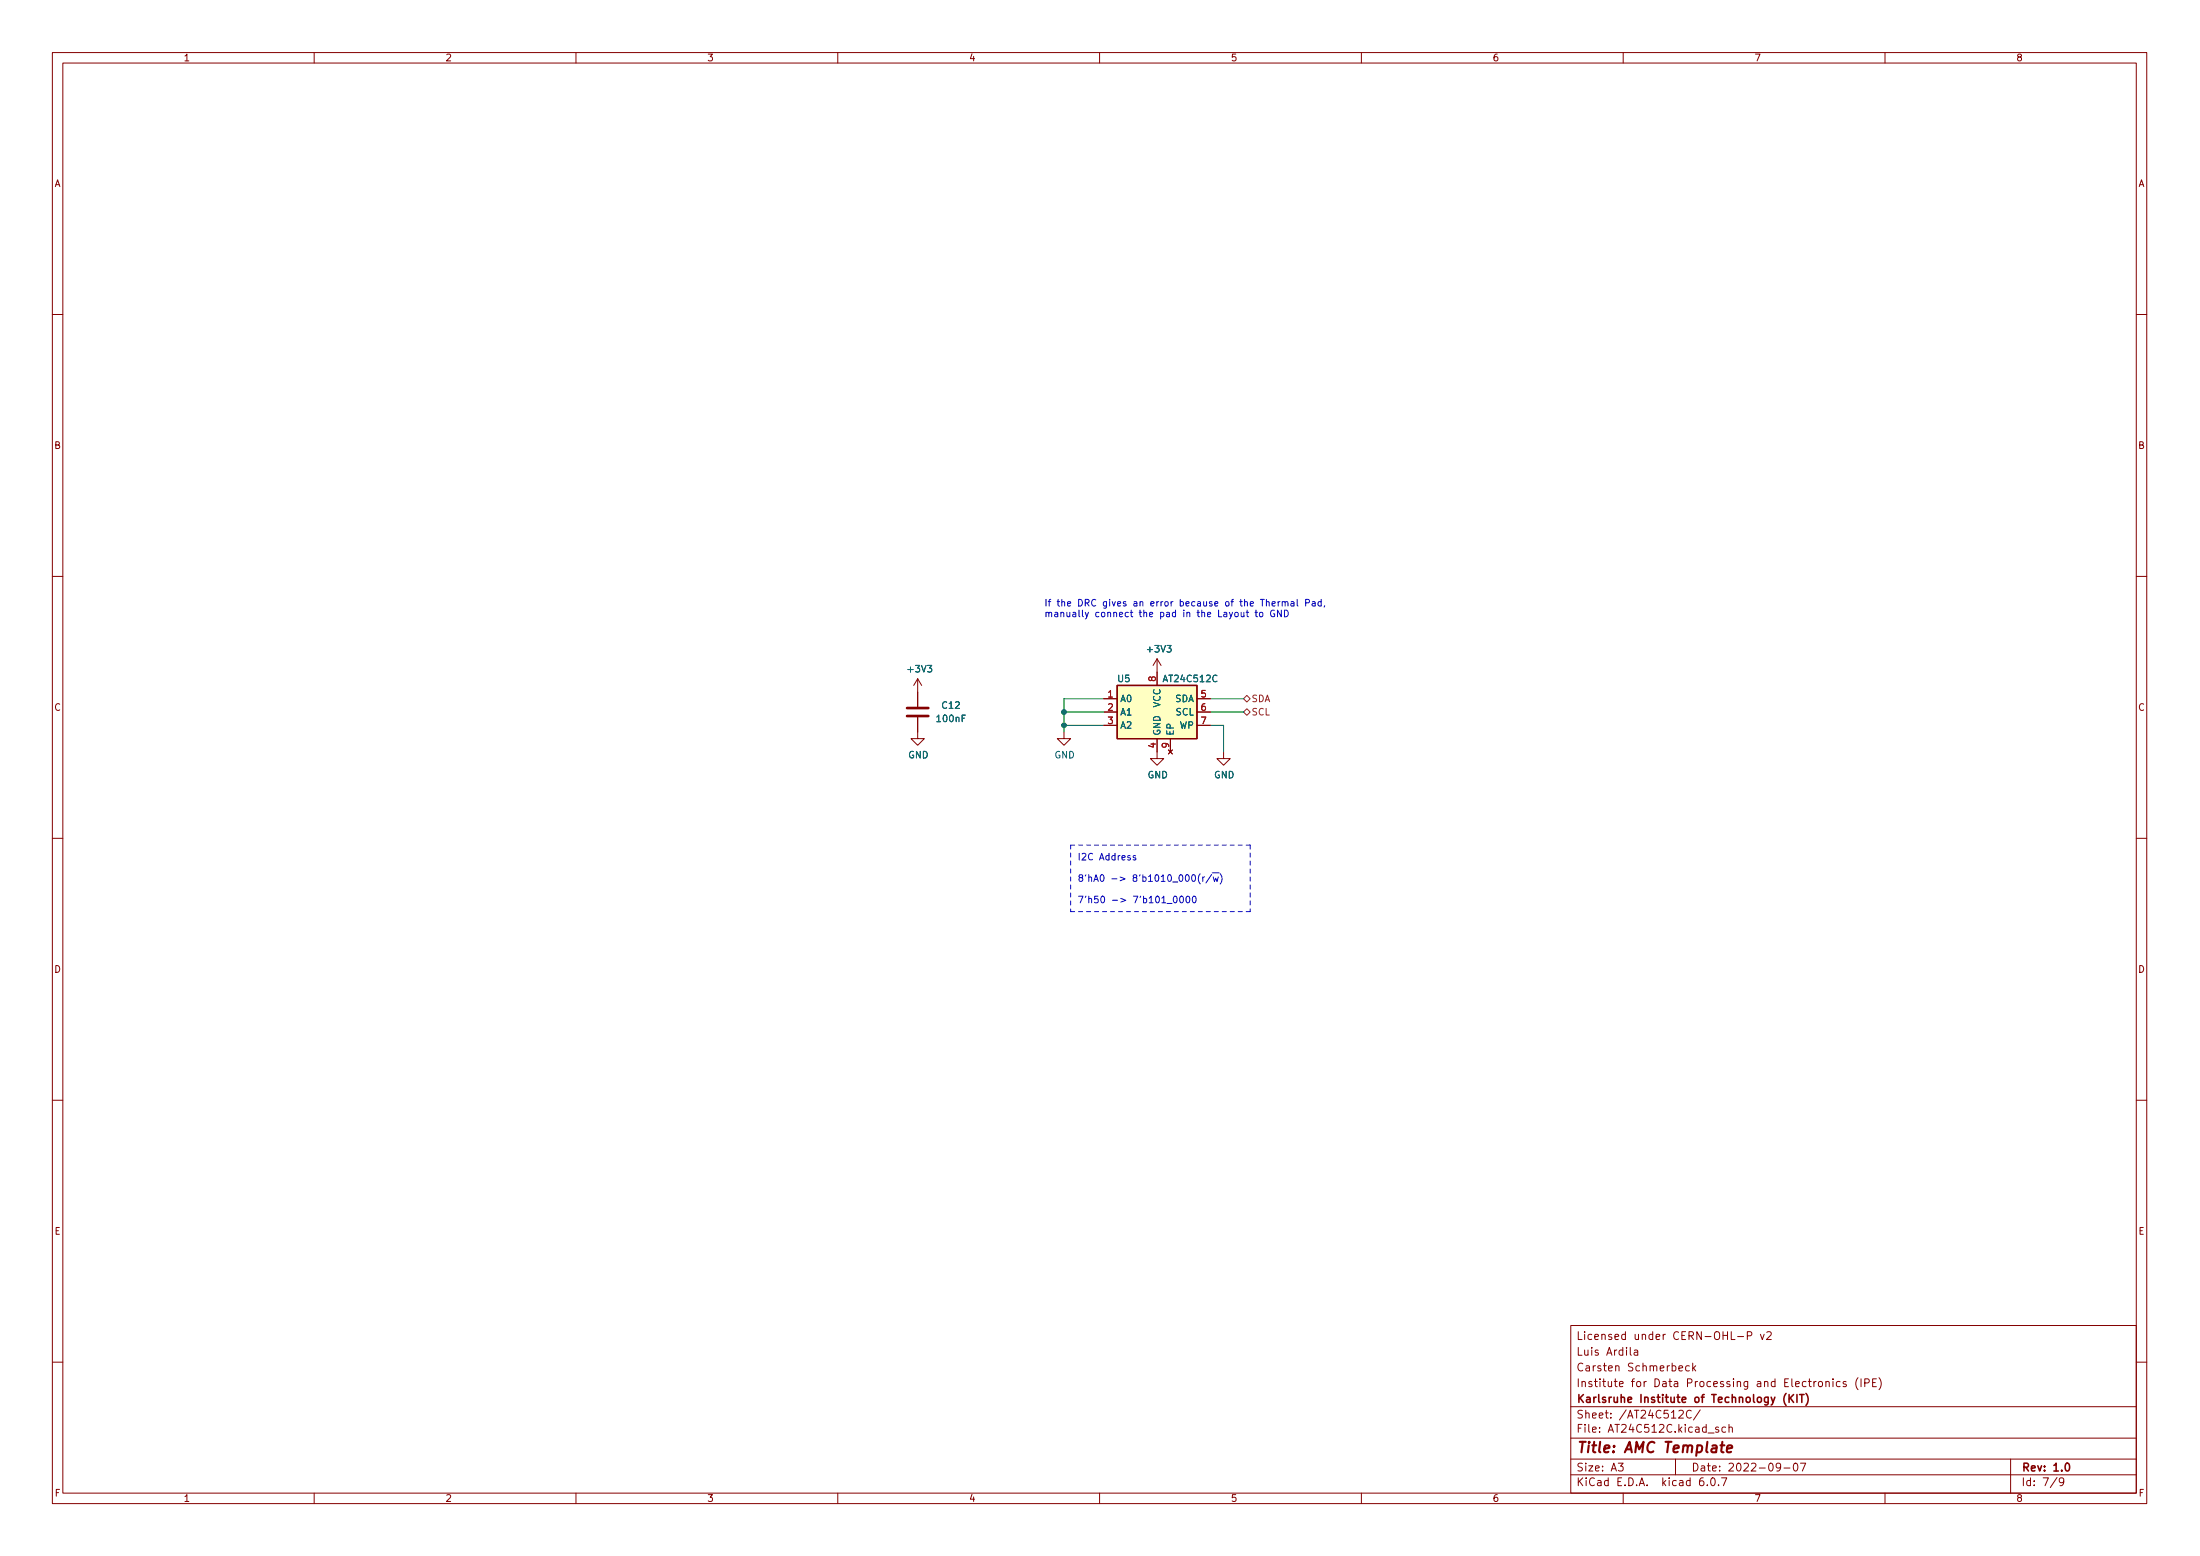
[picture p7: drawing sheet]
<svg xmlns="http://www.w3.org/2000/svg" width="420mm" height="297mm" viewBox="0 0 420 297" stroke-linecap="round" stroke-linejoin="round" font-family="sans-serif">
<g fill="none" stroke="#840000" stroke-width=".19">
<path d="M10 10h400v277h-400zM12 12h396v273h-396zM60 10v2M110 10v2M160 10v2M210 10v2M260 10v2M310 10v2M360 10v2M10 60h2M408 60h2M10 110h2"/>
<path d="M408 110h2M175.3 136.9v4.1h1.2l-1.2 1.3-1.3-1.3h1.3M175.3 129.6l-.8 1.2M175.3 129.6v5.3M175.3 129.6l.7 1.2M203.2 139.7v1.3h1.3l-1.3 1.3-1.3-1.3h1.3M210.8 133.4h2.6M210.8 135.9h2.6M210.8 138.5h2.6M221 125.8v5M221 125.8l-.8 1.2M221 125.8l.7 1.2"/>
<path d="M228.6 133.4h2.5M228.6 135.9h2.5M228.6 138.5h2.5M221 141v3.8h1.2l-1.2 1.3-1.3-1.3h1.3M223.1 143.2l.8 .7M223.5 141v2.5M223.9 143.2l-.8 .7M233.7 143.5v1.3h1.2l-1.2 1.3-1.3-1.3h1.3M10 160h2M408 160h2M10 210h2M408 210h2"/>
<path d="M300 253h108v32h-108zM311.4 257.2v1.3l.2 .2M312.1 257.8h.6l.1 .9M312.8 258.1h-.5a.29 .29 0 0 0-.2 .3 .29 .29 0 0 0 .2 .3l.5-.1M331.9 255.1h1.1M333.7 255l.7-.1 .2-.2-.1-.3-.2-.2h-.6v1.5M336.2 254.7l.4 1 .3-1M337.4 254.4l.6-.2 .2 .2 .1 .2-.9 1.1h.9M10 260h2M300 278.5h108M300 274.5h108M300 268.5h108"/>
<path d="M309.1 279.3h.9l-.5 .6 .4 .1v.7l-.2 .1-.6-.1M320 278.5v3M320.6 269.4l.6-.2 .2 .2 .1 .2-.9 1.1h.9M320.6 261.2l.8-.1-.1-.3-.4-.1-.3 .2 .1 .7h.6M322.6 260.8l-.4-.1-.3 .3 .2 .6h.5M323 269.4a.6 .6 0 0 0-.8 0 .6 .6 0 0 0-.1 .7 .56 .56 0 0 0 .3 .5 .56 .56 0 0 0 .6 0M323.3 260.2v1.5M323.4 261.1l.4 .6M323.8 260.7l-.5 .6M324.7 269.1l-1.3 2M328.2 272.5l-.3-.1-.3 .2 .1 .2 .5 .2v.3h-.6M329.6 272.5l-.5-.1-.2 .3 .1 .6h.6"/>
<path d="M330.2 272.6l.2-.2 .4 .1 .1 .9M330.2 271.9v1.5M340.1 280l-.3 .2h-.3l-.3-.2 .2-.6 .4-.1 .2 .2a.99 .99 0 0 1-.4 1.3h-.2M342.7 279.4l.2-.1a.8 .8 0 0 1 .5 .8 .8 .8 0 0 1-.5 .7 1 1 0 0 1-.2-1.4zM343.8 279.3h1.1l-.7 1.5M347.4 263.8l.4-.1 .3 .3v.4l-.3 .3-.4-.1-.1-.2zM348.7 263.9l.2-.2 .4 .1 .1 .9M348.7 263.7v1M350.1 263.2v.2M350.1 263.7v1M351.4 263.8l-.4-.1-.3 .3 .2 .6h.5M352.6 263.8l-.4-.1-.2 .2 .1 .2 .5 .2v.3h-.6"/>
<path d="M354.9 263a1.72 1.72 0 0 0 0 2.3M355.4 263.2v1.5M356.1 264l.7-.1 .2-.2-.1-.3-.2-.2h-.6v1.5M357.6 263.9h.5M358.4 263.2h-.8v1.5h.8M358.9 263a1.72 1.72 0 0 1 0 2.3M384 278.5v6.5M408 260h2M60 285v2M110 285v2M160 285v2M210 285v2"/>
<path d="M260 285v2M300 281.5h108M310 285v2M325.3 282.1a.59 .59 0 0 0-.7 .7v.5l.1 .2 .4 .1 .3-.1v-.5l-.1-.2-.4-.1-.3 .3M326.1 283.5v.1M326.8 282.3l.3-.2a.8 .8 0 0 1 .5 .8 .8 .8 0 0 1-.5 .7l-.3-.1-.1-.5zM328.2 283.5v.1M328.8 282.1h1l-.7 1.5M340.7 280.2h1.2M360 285v2M392.9 282l-1.3 2M394.1 282.8l-.3 .2h-.2l-.3-.2 .1-.6 .4-.1 .3 .2a.99 .99 0 0 1-.4 1.3h-.3"/>
</g>
<path d="M341.1 266a1.73 1.73 0 0 0 0 2.3M341.7 266.2v1.5M341.9 266.9l.6 .8M342.5 266.2l-.8 .9M343.2 266.2v1.5M343.7 266.2h.8M344.1 266.2v1.5M344.9 266a1.73 1.73 0 0 1 0 2.3M394.6 279.4l.2-.1a.8 .8 0 0 1 .5 .8 .8 .8 0 0 1-.5 .7 1 1 0 0 1-.2-1.4z" fill="none" stroke="#840000" stroke-width=".3"/>
<path d="M328.6 275.9h.7M328.9 275.2l-.2 1.8 .1 .1 .4 .1M329.8 276.6l1-.2-.1-.4-.5-.1-.3 .3-.1 .9h.8" fill="none" stroke="#840000" stroke-width=".4"/>
<path d="M213.4 130.8h15.2v10.2h-15.2z" fill="#ffffc2" stroke="#ffffc2" stroke-width=".19"/>
<path d="M213.4 130.8h15.2v10.2h-15.2z" fill="none" stroke="#840000" stroke-width=".25"/>
<path d="M173.2 136.7h4.1M173.2 135.2h4.1" fill="none" stroke="#840000" stroke-width=".51"/>
<path d="M238.1 135.3l.7 .6-.7 .7-.6-.7zM238.1 132.8l.7 .6-.7 .6-.6-.6z" fill="none" stroke="#725600" stroke-width=".19"/>
<g fill="none" stroke="#0000c2" stroke-width=".19">
<path d="M237 116.9l.1 .8h.3l.2-.1M237.6 116.9v.8M238 116.9h.5M238.2 116.5v1.1l.3 .1M239.7 116.9h.5M239.9 116.5v1.1l.3 .1M240.7 117l.3-.1 .2 .2v.4l-.2 .2h-.3l-.2-.2zM242.9 115.3l.7-.2-.1-.2-.4-.1-.2 .2 .1 .6h.5M243.4 116.5a.59 .59 0 0 0-.8 .6 .59 .59 0 0 0 .8 .6v-.5h-.2M244.1 114.8v.9M244.5 114.8l-.4 .3M244.7 116.5v1.2l-.7-1.2v1.2"/>
<path d="M244.9 115l.2-.2 .3 .1v.8M244.9 114.8v.9M245.3 116.5a.64 .64 0 0 1 .7 .6 .64 .64 0 0 1-.7 .6zM245.4 115l.2-.2 .3 .1 .1 .8M246.6 114.9h.5v.8M247.1 115.1l-.4 .1-.2 .2 .2 .3 .4-.1M247.7 114.4v1.1l.2 .2M249.4 115.1l.6-.1 .1-.2-.1-.3-.6-.1v1.3M250.6 114.9h.5l.1 .8M251.2 115.1l-.4 .1-.2 .2 .2 .3 .4-.1M252.3 114.9l-.3-.1-.3 .3 .1 .5h.5M252.3 114.4v1.3"/>
<path d="M253 115.6l-.1 .3M216.9 163.4l-.3-.1-.2 .2 .1 .2 .4 .1v.3h-.5M222.9 172.5h.9M224.3 171.1h.1a.68 .68 0 0 1 .4 .6 .68 .68 0 0 1-.4 .6 .84 .84 0 0 1-.1-1.2zM225.4 171.2l.2-.1a.68 .68 0 0 1 .4 .6 .68 .68 0 0 1-.4 .6l-.3-.4zM226.7 171.1h.1a.68 .68 0 0 1 .4 .6 .68 .68 0 0 1-.4 .6 .84 .84 0 0 1-.1-1.2zM227.9 171.1h.1a.68 .68 0 0 1 .5 .6 .68 .68 0 0 1-.5 .6 .84 .84 0 0 1-.1-1.2zM229.7 167.4v.9M230.1 167.4l-.4 .3M231.4 166.9l-1.1 1.7M231.5 166.6h1.3M231.7 167.4l.2 .9 .3-.6 .2 .6 .3-.9"/>
<path d="M233 166.8a1.46 1.46 0 0 1 0 1.9"/>
</g>
<path d="M204.5 174h34.3M204.5 161.3h34.3M204.5 161.3v12.7M238.8 161.3v12.7" fill="none" stroke="#0000c2" stroke-width=".19" stroke-dasharray=".8 .8"/>
<path d="M203.2 138.5h7.6M203.2 135.9h7.6M210.8 133.4h-7.6v6.3M231.1 138.5h2.6v5M231.1 135.9h6.4M231.1 133.4h6.4" fill="none" stroke="#009600" stroke-width=".19"/>
<g fill="#009600" stroke="#009600" stroke-width=".19">
<circle cx="203.2" cy="138.5" r=".46"/>
<circle cx="203.2" cy="135.9" r=".46"/>
</g>
<text font-size="2.8" fill="#840000" x="301" y="277.3">Title: AMC Template</text>
<g font-size="2.1" fill="#840000">
<text x="301" y="255.8">Licensed under CERN-OHL-P v2</text>
<text x="301" y="261.8">Carsten Schmerbeck</text>
<text x="301" y="258.8">Luis Ardila</text>
<text x="301" y="267.8">Karlsruhe Institute of Technology (KIT)</text>
<text x="301" y="264.8">Institute for Data Processing and Electronics (IPE)</text>
<text x="301" y="273.5">File: AT24C512C.kicad_sch</text>
<text x="301" y="270.8">Sheet: /AT24C512C/</text>
<text x="301" y="280.9">Size: A3</text>
<text x="323" y="280.9">Date: 2022-09-07</text>
<text x="386" y="280.9">Rev: 1.0</text>
<text x="301" y="283.7">KiCad E.D.A. kicad 6.0.7</text>
<text x="386" y="283.7">Id: 7/9</text>
</g>
<g font-size="1.8" fill="#840000">
<text x="35" y="11.7">1</text>
<text x="85" y="11.7">2</text>
<text x="135" y="11.7">3</text>
<text x="185" y="11.7">4</text>
<text x="235" y="11.7">5</text>
<text x="285" y="11.7">6</text>
<text x="335" y="11.7">7</text>
<text x="385" y="11.7">8</text>
<text x="10.3" y="35.7">A</text>
<text x="408.3" y="35.7">A</text>
<text x="10.3" y="85.7">B</text>
<text x="408.3" y="85.7">B</text>
<text x="10.3" y="135.7">C</text>
<text x="408.3" y="135.7">C</text>
<text x="10.3" y="185.7">D</text>
<text x="408.3" y="185.7">D</text>
<text x="10.4" y="235.7">E</text>
<text x="408.4" y="235.7">E</text>
<text x="10.4" y="285.7">F</text>
<text x="35" y="286.7">1</text>
<text x="85" y="286.7">2</text>
<text x="135" y="286.7">3</text>
<text x="185" y="286.7">4</text>
<text x="235" y="286.7">5</text>
<text x="285" y="286.7">6</text>
<text x="335" y="286.7">7</text>
<text x="385" y="286.7">8</text>
<text x="408.4" y="285.7">F</text>
</g>
<g font-size="1.8" fill="#0000c2">
<text x="199.4" y="115.8">If the DRC gives an error because of the Thermal Pad,</text>
<text x="199.4" y="117.8">manually connect the pad in the Layout to GND</text>
<text x="205.7" y="164.2">I2C Address</text>
<text x="205.7" y="168.3">8'hA0 -&gt; 8'b1010_000(r/~{w})</text>
<text x="205.7" y="172.4">7'h50 -&gt; 7'b101_0000</text>
</g>
<g font-size="1.8" fill="#006464">
<text x="219.3" y="124.5">+3V3</text>
<text x="173.6" y="128.4">+3V3</text>
<text x="213.5" y="130.2">U5</text>
<text x="222.4" y="130.2">AT24C512C</text>
<text x="179.1" y="137.8">100nF</text>
<text x="180" y="135.3">C12</text>
<text x="213.9" y="134">A0</text>
<text x="213.9" y="136.6">A1</text>
<text x="221.6" y="135.1" transform="rotate(-90 221.6 135.1)">VCC</text>
<text x="224.4" y="134">SDA</text>
<text x="224.6" y="136.6">SCL</text>
<text x="213.9" y="139.1">A2</text>
<text x="221.6" y="140.5" transform="rotate(-90 221.6 140.5)">GND</text>
<text x="224.2" y="140.5" transform="rotate(-90 224.2 140.5)">EP</text>
<text x="225.2" y="139.1">WP</text>
<text x="173.4" y="144.8">GND</text>
<text x="201.4" y="144.8">GND</text>
<text x="219.1" y="148.6">GND</text>
<text x="231.8" y="148.6">GND</text>
</g>
<g font-size="1.8" fill="#a90000">
<text x="220.7" y="130.1" transform="rotate(-90 220.7 130.1)">8</text>
<text x="211.6" y="133.1">1</text>
<text x="211.6" y="135.7">2</text>
<text x="229.4" y="133.1">5</text>
<text x="229.4" y="135.7">6</text>
<text x="211.6" y="138.2">3</text>
<text x="220.7" y="142.8" transform="rotate(-90 220.7 142.8)">4</text>
<text x="223.3" y="142.8" transform="rotate(-90 223.3 142.8)">9</text>
<text x="229.4" y="138.2">7</text>
</g>
<g font-size="1.8" fill="#725600">
<text x="239" y="136.6">SCL</text>
<text x="239" y="134">SDA</text>
</g>
</svg>
